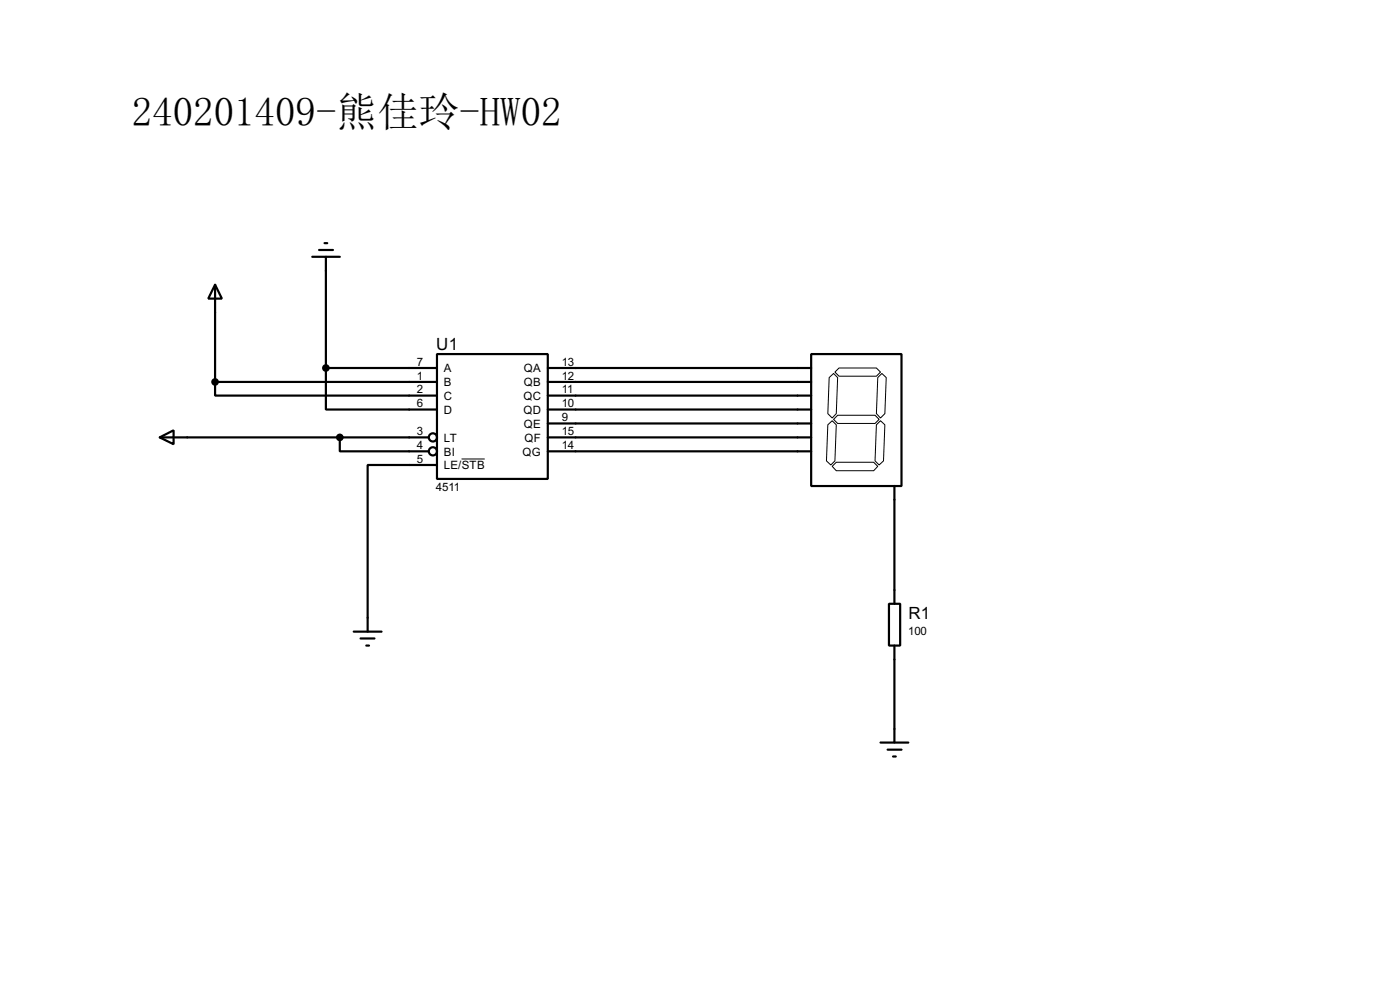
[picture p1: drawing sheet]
<svg xmlns="http://www.w3.org/2000/svg" width="256mm" height="180mm" viewBox="0 0 256 180" stroke-linecap="round" stroke-linejoin="round" font-family="sans-serif">
<g fill="none" stroke="#000" stroke-width=".4">
<path d="M39.4 52.1l1.3 2.6h-2.5zM39.4 52.1v17.8M57.2 47h5.1M58.5 45.8h2.5M59.5 44.5h.5M59.7 47v20.4M39.4 69.9v2.5h40.7M39.4 69.9h40.7M59.7 67.4v7.6h20.4M59.7 67.4h20.4M80.1 64.8h20.3v22.9h-20.3zM100.4 67.4h48.2"/>
<path d="M100.4 69.9h48.2M100.4 72.4h48.2M100.4 75h48.2M100.4 77.5h48.2M148.6 64.8h16.6v24.2h-16.6zM29.3 80.1l2.5-1.3v2.5zM29.3 80.1h49.2M62.3 80.1v2.5h16.2M80.1 85.1h-12.7v30.5M100.4 80.1h48.2M100.4 82.6h48.2M163.9 89v21.5"/>
<path d="M64.8 115.6h5.1M66.1 116.9h2.5M67.1 118.2h.5M162.9 110.5h2v7.7h-2zM163.9 118.2v17.7M161.3 135.9h5.1M162.6 137.2h2.6M163.6 138.5h.5"/>
<circle cx="79.3" cy="80.1" r=".75"/>
<circle cx="79.3" cy="82.6" r=".75"/>
</g>
<path d="M151.7 77.8l.8-.8 .7 .8-.2 6.6-.8 .7-.8-.7zM151.9 69.1l.8-.7 .8 .7-.3 6.6-.7 .8-.8-.8zM152.7 76.8l.8-.8h6.8l.8 .8-.8 .7h-6.8zM153 68.1l.7-.7h6.9l.7 .7-.7 .8h-6.9zM160.8 69.1l.8-.7 .8 .7-.3 6.6-.8 .8-.7-.8zM161.3 77l.8 .8-.2 6.6-.8 .7-.8-.7 .3-6.6zM84.6 84h4.2M152.5 85.4l.7-.8h6.9l.7 .8-.7 .8h-6.9z" fill="none" stroke="#000" stroke-width=".18"/>
<g fill="#000" stroke="#000" stroke-width=".4">
<circle cx="39.4" cy="69.9" r=".5"/>
<circle cx="59.7" cy="67.4" r=".5"/>
<circle cx="62.2" cy="80.1" r=".5"/>
</g>
<text font-size="7.5" x="24.2" y="23.1">240201409-熊佳玲-HW02</text>
<g font-size="3.5">
<text x="79.9" y="64">U1</text>
<text x="166.4" y="113.2">R1</text>
</g>
<g font-size="2.4">
<text x="76.4" y="67">7</text>
<text x="76.4" y="69.5">1</text>
<text x="76.4" y="72">2</text>
<text x="81.3" y="68.1">A</text>
<text x="81.3" y="70.7">B</text>
<text x="96" y="68.1">QA</text>
<text x="96" y="70.7">QB</text>
<text x="102.9" y="67">13</text>
<text x="102.9" y="69.5">12</text>
<text x="102.9" y="72">11</text>
<text x="76.4" y="74.6">6</text>
<text x="81.3" y="73.2">C</text>
<text x="81.3" y="75.8">D</text>
<text x="95.9" y="73.2">QC</text>
<text x="95.9" y="75.8">QD</text>
<text x="102.9" y="74.6">10</text>
<text x="102.9" y="77.1">9</text>
<text x="76.4" y="79.7">3</text>
<text x="76.4" y="82.2">4</text>
<text x="81.3" y="80.8">LT</text>
<text x="81.3" y="83.4">BI</text>
<text x="95.7" y="83.4">QG</text>
<text x="96" y="78.3">QE</text>
<text x="96.1" y="80.8">QF</text>
<text x="102.9" y="79.7">15</text>
<text x="102.9" y="82.2">14</text>
<text x="76.4" y="84.7">5</text>
<text x="79.9" y="89.9">4511</text>
<text x="81.3" y="85.9">LE/STB</text>
<text x="166.4" y="116.2">100</text>
</g>
</svg>
